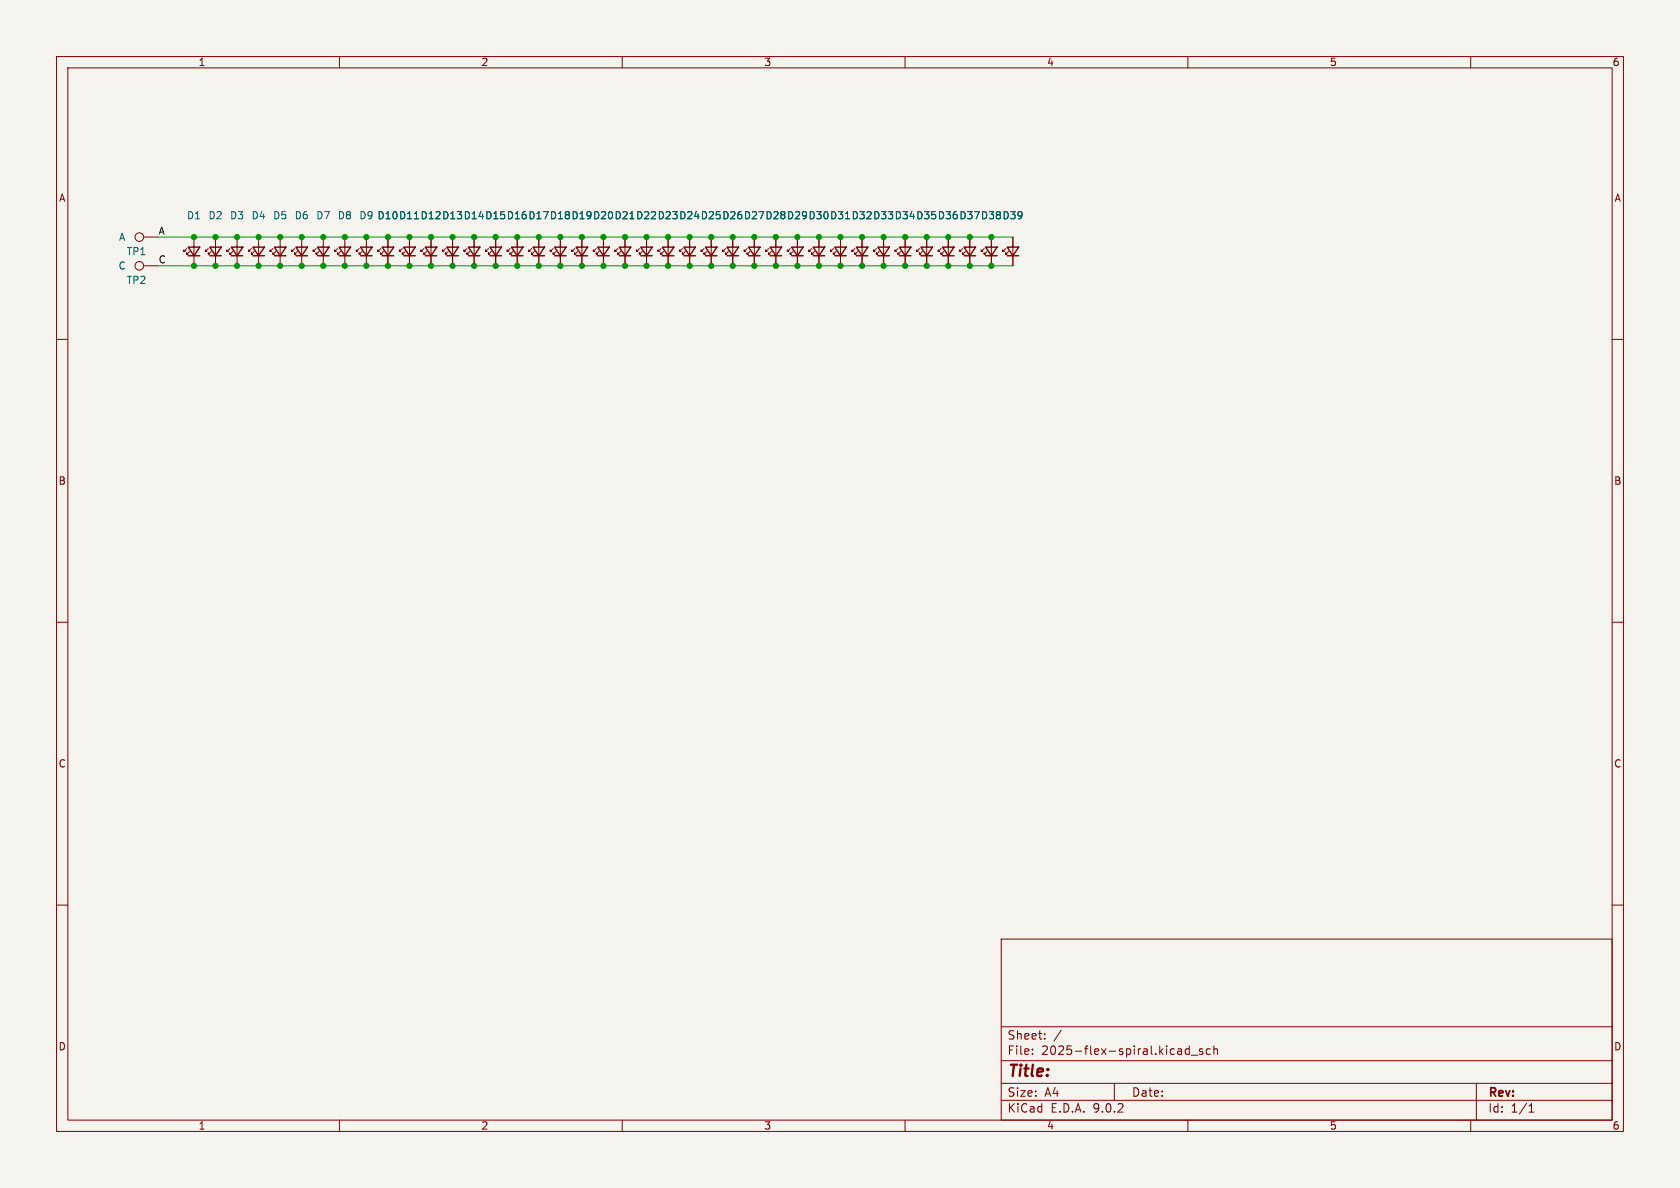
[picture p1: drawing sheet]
<svg xmlns="http://www.w3.org/2000/svg" width="297mm" height="210mm" viewBox="0 0 297 210" stroke-linecap="round" stroke-linejoin="round" font-family="sans-serif">
<path d="M0 0h297v210h-297z" fill="#f5f4ef" stroke="#f5f4ef" stroke-width=".18"/>
<g fill="none" stroke="#840000" stroke-width=".18">
<path d="M10 10h277v190h-277zM12 12h273v186h-273zM60 10v2M110 10v2M160 10v2M210 10v2M260 10v2M25.4 41.9h2.5M25.4 47h2.5M33 43.9l-.5 .6v-.3v.3h.3M33.5 44.5l-.5 .5v-.3v.3h.3M34.3 41.9v5.1"/>
<path d="M36.8 43.9l-.5 .6v-.3v.3h.3M37.3 44.5l-.5 .5v-.3v.3h.3M38.1 41.9v5.1M40.6 43.9l-.5 .6v-.3v.3h.3M41.1 44.5l-.5 .5v-.3v.3h.3M41.9 41.9v5.1M44.4 43.9l-.5 .6v-.3v.3h.3M45 44.5l-.6 .5v-.3v.3h.3M45.7 41.9v5.1M48.3 43.9l-.5 .6v-.3v.3h.2M48.8 44.5l-.5 .5v-.3v.3h.2M49.5 41.9v5.1"/>
<path d="M52.1 43.9l-.5 .6v-.3v.3h.2M52.6 44.5l-.5 .5v-.3v.3h.2M53.3 41.9v5.1M55.9 43.9l-.5 .6v-.3v.3h.2M56.4 44.5l-.5 .5v-.3v.3h.2M57.1 41.9v5.1M59.7 43.9l-.5 .6v-.3v.3h.2M60.2 44.5l-.5 .5v-.3v.3h.2M61 41.9v5.1M63.5 43.9l-.5 .6v-.3v.3h.2M64 44.5l-.5 .5v-.3v.3h.3M64.8 41.9v5.1"/>
<path d="M67.3 43.9l-.5 .6v-.3v.3h.3M67.8 44.5l-.5 .5v-.3v.3h.3M68.6 41.9v5.1M71.1 43.9l-.5 .6v-.3v.3h.3M71.6 44.5l-.5 .5v-.3v.3h.3M72.4 41.9v5.1M74.9 43.9l-.5 .6v-.3v.3h.3M75.4 44.5l-.5 .5v-.3v.3h.3M76.2 41.9v5.1M78.7 43.9l-.5 .6v-.3v.3h.3M79.2 44.5l-.5 .5v-.3v.3h.3M80 41.9v5.1"/>
<path d="M82.5 43.9l-.5 .6v-.3v.3h.3M83.1 44.5l-.6 .5v-.3v.3h.3M83.8 41.9v5.1M86.4 43.9l-.5 .6v-.3v.3h.2M86.9 44.5l-.5 .5v-.3v.3h.2M87.6 41.9v5.1M90.2 43.9l-.5 .6v-.3v.3h.2M90.7 44.5l-.5 .5v-.3v.3h.2M91.4 41.9v5.1M94 43.9l-.5 .6v-.3v.3h.2M94.5 44.5l-.5 .5v-.3v.3h.2M95.2 41.9v5.1"/>
<path d="M97.8 43.9l-.5 .6v-.3v.3h.2M98.3 44.5l-.5 .5v-.3v.3h.2M99.1 41.9v5.1M101.6 43.9l-.5 .6v-.3v.3h.2M102.1 44.5l-.5 .5v-.3v.3h.3M102.9 41.9v5.1M105.4 43.9l-.5 .6v-.3v.3h.3M105.9 44.5l-.5 .5v-.3v.3h.3M106.7 41.9v5.1M109.2 43.9l-.5 .6v-.3v.3h.3M109.7 44.5l-.5 .5v-.3v.3h.3M110.5 41.9v5.1"/>
<path d="M113 43.9l-.5 .6v-.3v.3h.3M113.5 44.5l-.5 .5v-.3v.3h.3M114.3 41.9v5.1M116.8 43.9l-.5 .6v-.3v.3h.3M117.3 44.5l-.5 .5v-.3v.3h.3M118.1 41.9v5.1M120.6 43.9l-.5 .6v-.3v.3h.3M121.2 44.5l-.6 .5v-.3v.3h.3M121.9 41.9v5.1M124.5 43.9l-.5 .6v-.3v.3h.2M125 44.5l-.5 .5v-.3v.3h.2M125.7 41.9v5.1"/>
<path d="M128.3 43.9l-.5 .6v-.3v.3h.2M128.8 44.5l-.5 .5v-.3v.3h.2M129.5 41.9v5.1M132.1 43.9l-.5 .6v-.3v.3h.2M132.6 44.5l-.5 .5v-.3v.3h.2M133.3 41.9v5.1M135.9 43.9l-.5 .6v-.3v.3h.2M136.4 44.5l-.5 .5v-.3v.3h.2M137.2 41.9v5.1M139.7 43.9l-.5 .6v-.3v.3h.2M140.2 44.5l-.5 .5v-.3v.3h.3M141 41.9v5.1"/>
<path d="M143.5 43.9l-.5 .6v-.3v.3h.3M144 44.5l-.5 .5v-.3v.3h.3M144.8 41.9v5.1M147.3 43.9l-.5 .6v-.3v.3h.3M147.8 44.5l-.5 .5v-.3v.3h.3M148.6 41.9v5.1M151.1 43.9l-.5 .6v-.3v.3h.3M151.6 44.5l-.5 .5v-.3v.3h.3M152.4 41.9v5.1M154.9 43.9l-.5 .6v-.3v.3h.3M155.4 44.5l-.5 .5v-.3v.3h.3M156.2 41.9v5.1"/>
<path d="M158.7 43.9l-.5 .6v-.3v.3h.3M159.3 44.5l-.6 .5v-.3v.3h.3M160 41.9v5.1M162.6 43.9l-.5 .6v-.3v.3h.2M163.1 44.5l-.5 .5v-.3v.3h.2M163.8 41.9v5.1M166.4 43.9l-.5 .6v-.3v.3h.2M166.9 44.5l-.5 .5v-.3v.3h.2M167.6 41.9v5.1M170.2 43.9l-.5 .6v-.3v.3h.2M170.7 44.5l-.5 .5v-.3v.3h.2M171.4 41.9v5.1"/>
<path d="M174 43.9l-.5 .6v-.3v.3h.2M174.5 44.5l-.5 .5v-.3v.3h.2M175.3 41.9v5.1M177.8 43.9l-.5 .6v-.3v.3h.2M178.3 44.5l-.5 .5v-.3v.3h.3M179.1 41.9v5.1M10 60h2M285 60h2M10 110h2M285 110h2M10 160h2M177 166h108v32h-108z"/>
<path d="M285 160h2M60 198v2M110 198v2M160 198v2M177 194.5h108M177 191.5h108M177 187.5h108M177 181.5h108M182.5 186.3v.1M182.5 185.5v.1M184.7 183.6v.1M184.7 182.8v.1"/>
<path d="M187.6 182.1l-1.3 2M197 191.5v3M208.8 185.5l.1 .9M208.9 186.3l-.2 .1M208.9 185.8h-.2M210 198v2M210.2 184.9v1.5M210.2 185.5l-.4-.1-.3 .3v.4l.2 .2h.5M210.6 186.5h1.1M212.6 185.5l-.4-.1-.2 .2 .1 .2 .5 .2v.3h-.6M214 185.5l-.5-.1-.3 .3v.4l.2 .2h.6M214.6 185.5l.2-.1 .4 .1v.9"/>
<path d="M214.6 184.9v1.5M260 198v2M261 191.5v6.5M270.3 196.6h.9M270.3 195.5l.4-.4v1.5"/>
<circle cx="24.6" cy="47" r=".76"/>
<circle cx="24.6" cy="41.9" r=".76"/>
</g>
<g fill="none" stroke="#840000" stroke-width=".25">
<path d="M33.3 43.7h2l-1 1.5zM33.3 45.2h2M37.1 43.7h2l-1 1.5zM37.1 45.2h2M40.9 43.7h2l-1 1.5zM40.9 45.2h2M44.7 43.7h2l-1 1.5zM44.7 45.2h2M48.5 43.7h2l-1 1.5zM48.5 45.2h2M52.3 43.7h2.1l-1.1 1.5zM52.3 45.2h2.1"/>
<path d="M56.1 43.7h2.1l-1.1 1.5zM56.1 45.2h2.1M59.9 43.7h2.1l-1 1.5zM59.9 45.2h2.1M63.8 43.7h2l-1 1.5zM63.8 45.2h2M67.6 43.7h2l-1 1.5zM67.6 45.2h2M71.4 43.7h2l-1 1.5zM71.4 45.2h2M75.2 43.7h2l-1 1.5zM75.2 45.2h2"/>
<path d="M79 43.7h2l-1 1.5zM79 45.2h2M82.8 43.7h2l-1 1.5zM82.8 45.2h2M86.6 43.7h2l-1 1.5zM86.6 45.2h2M90.4 43.7h2.1l-1.1 1.5zM90.4 45.2h2.1M94.2 43.7h2.1l-1.1 1.5zM94.2 45.2h2.1M98 43.7h2.1l-1 1.5zM98 45.2h2.1"/>
<path d="M101.9 43.7h2l-1 1.5zM101.9 45.2h2M105.7 43.7h2l-1 1.5zM105.7 45.2h2M109.5 43.7h2l-1 1.5zM109.5 45.2h2M113.3 43.7h2l-1 1.5zM113.3 45.2h2M117.1 43.7h2l-1 1.5zM117.1 45.2h2M120.9 43.7h2l-1 1.5zM120.9 45.2h2"/>
<path d="M124.7 43.7h2l-1 1.5zM124.7 45.2h2M128.5 43.7h2.1l-1.1 1.5zM128.5 45.2h2.1M132.3 43.7h2.1l-1.1 1.5zM132.3 45.2h2.1M136.1 43.7h2.1l-1 1.5zM136.1 45.2h2.1M140 43.7h2l-1 1.5zM140 45.2h2M143.8 43.7h2l-1 1.5zM143.8 45.2h2"/>
<path d="M147.6 43.7h2l-1 1.5zM147.6 45.2h2M151.4 43.7h2l-1 1.5zM151.4 45.2h2M155.2 43.7h2l-1 1.5zM155.2 45.2h2M159 43.7h2l-1 1.5zM159 45.2h2M162.8 43.7h2l-1 1.5zM162.8 45.2h2M166.6 43.7h2.1l-1.1 1.5zM166.6 45.2h2.1"/>
<path d="M170.4 43.7h2.1l-1.1 1.5zM170.4 45.2h2.1M174.2 43.7h2.1l-1 1.5zM174.2 45.2h2.1M178.1 43.7h2l-1 1.5zM178.1 45.2h2"/>
</g>
<path d="M27.9 47h151.2M27.9 41.9h151.2" fill="none" stroke="#009600" stroke-width=".18"/>
<g fill="#009600" stroke="#009600" stroke-width=".18">
<circle cx="110.5" cy="41.9" r=".46"/>
<circle cx="106.7" cy="47" r=".46"/>
<circle cx="110.5" cy="47" r=".46"/>
<circle cx="121.9" cy="47" r=".46"/>
<circle cx="121.9" cy="41.9" r=".46"/>
<circle cx="125.7" cy="41.9" r=".46"/>
<circle cx="137.2" cy="47" r=".46"/>
<circle cx="137.2" cy="41.9" r=".46"/>
<circle cx="118.1" cy="47" r=".46"/>
<circle cx="118.1" cy="41.9" r=".46"/>
<circle cx="125.7" cy="47" r=".46"/>
<circle cx="129.5" cy="41.9" r=".46"/>
<circle cx="129.5" cy="47" r=".46"/>
<circle cx="106.7" cy="41.9" r=".46"/>
<circle cx="102.9" cy="47" r=".46"/>
<circle cx="102.9" cy="41.9" r=".46"/>
<circle cx="133.3" cy="41.9" r=".46"/>
<circle cx="133.3" cy="47" r=".46"/>
<circle cx="114.3" cy="41.9" r=".46"/>
<circle cx="114.3" cy="47" r=".46"/>
<circle cx="38.1" cy="47" r=".46"/>
<circle cx="38.1" cy="41.9" r=".46"/>
<circle cx="34.3" cy="47" r=".46"/>
<circle cx="34.3" cy="41.9" r=".46"/>
<circle cx="41.9" cy="47" r=".46"/>
<circle cx="41.9" cy="41.9" r=".46"/>
<circle cx="148.6" cy="41.9" r=".46"/>
<circle cx="152.4" cy="47" r=".46"/>
<circle cx="148.6" cy="47" r=".46"/>
<circle cx="141" cy="47" r=".46"/>
<circle cx="141" cy="41.9" r=".46"/>
<circle cx="152.4" cy="41.9" r=".46"/>
<circle cx="144.8" cy="47" r=".46"/>
<circle cx="144.8" cy="41.9" r=".46"/>
<circle cx="160" cy="47" r=".46"/>
<circle cx="160" cy="41.9" r=".46"/>
<circle cx="156.2" cy="41.9" r=".46"/>
<circle cx="156.2" cy="47" r=".46"/>
<circle cx="167.6" cy="47" r=".46"/>
<circle cx="163.8" cy="41.9" r=".46"/>
<circle cx="167.6" cy="41.9" r=".46"/>
<circle cx="171.4" cy="41.9" r=".46"/>
<circle cx="171.4" cy="47" r=".46"/>
<circle cx="175.3" cy="41.9" r=".46"/>
<circle cx="175.3" cy="47" r=".46"/>
<circle cx="163.8" cy="47" r=".46"/>
<circle cx="68.6" cy="41.9" r=".46"/>
<circle cx="72.4" cy="41.9" r=".46"/>
<circle cx="72.4" cy="47" r=".46"/>
<circle cx="80" cy="47" r=".46"/>
<circle cx="76.2" cy="41.9" r=".46"/>
<circle cx="76.2" cy="47" r=".46"/>
<circle cx="80" cy="41.9" r=".46"/>
<circle cx="68.6" cy="47" r=".46"/>
<circle cx="57.1" cy="41.9" r=".46"/>
<circle cx="53.3" cy="41.9" r=".46"/>
<circle cx="57.1" cy="47" r=".46"/>
<circle cx="64.8" cy="41.9" r=".46"/>
<circle cx="61" cy="41.9" r=".46"/>
<circle cx="64.8" cy="47" r=".46"/>
<circle cx="49.5" cy="47" r=".46"/>
<circle cx="49.5" cy="41.9" r=".46"/>
<circle cx="45.7" cy="41.9" r=".46"/>
<circle cx="45.7" cy="47" r=".46"/>
<circle cx="61" cy="47" r=".46"/>
<circle cx="53.3" cy="47" r=".46"/>
<circle cx="91.4" cy="41.9" r=".46"/>
<circle cx="95.2" cy="41.9" r=".46"/>
<circle cx="95.2" cy="47" r=".46"/>
<circle cx="91.4" cy="47" r=".46"/>
<circle cx="83.8" cy="41.9" r=".46"/>
<circle cx="87.6" cy="41.9" r=".46"/>
<circle cx="83.8" cy="47" r=".46"/>
<circle cx="99.1" cy="47" r=".46"/>
<circle cx="99.1" cy="41.9" r=".46"/>
<circle cx="87.6" cy="47" r=".46"/>
</g>
<text font-size="2.8" fill="#840000" x="178" y="190.9">Title:</text>
<g font-size="2.1" fill="#840000">
<text x="178" y="184">Sheet:</text>
<text x="178" y="186.7">File:</text>
<text x="184.1" y="186.7">2025-flex-spiral.kicad_sch</text>
<text x="178" y="196.9">KiCad</text>
<text x="178" y="194.1">Size:</text>
<text x="184.7" y="194.1">A4</text>
<text x="185.7" y="196.9">E.D.A.</text>
<text x="193.3" y="196.9">9.0.2</text>
<text x="200" y="194.1">Date:</text>
<text x="263" y="194.3">Rev:</text>
<text x="263" y="196.9">Id:</text>
<text x="267.1" y="196.9">1/1</text>
</g>
<g font-size="1.8" fill="#840000">
<text x="35" y="11.9">1</text>
<text x="85" y="11.9">2</text>
<text x="135" y="11.9">3</text>
<text x="185" y="11.9">4</text>
<text x="235" y="11.9">5</text>
<text x="285" y="11.9">6</text>
<text x="10.3" y="35.9">A</text>
<text x="285.3" y="35.9">A</text>
<text x="10.3" y="85.9">B</text>
<text x="285.3" y="85.9">B</text>
<text x="10.3" y="135.9">C</text>
<text x="285.3" y="135.9">C</text>
<text x="10.3" y="185.9">D</text>
<text x="285.3" y="185.9">D</text>
<text x="35" y="199.9">1</text>
<text x="85" y="199.9">2</text>
<text x="135" y="199.9">3</text>
<text x="185" y="199.9">4</text>
<text x="235" y="199.9">5</text>
<text x="285" y="199.9">6</text>
</g>
<g font-size="1.8" fill="#0f0f0f">
<text x="27.9" y="41.6">A</text>
<text x="27.9" y="46.6">C</text>
</g>
<g font-size="1.8" fill="#006464">
<text x="32.9" y="39">D1</text>
<text x="36.8" y="39">D2</text>
<text x="40.6" y="39">D3</text>
<text x="44.4" y="39">D4</text>
<text x="48.2" y="39">D5</text>
<text x="52" y="39">D6</text>
<text x="55.8" y="39">D7</text>
<text x="59.6" y="39">D8</text>
<text x="63.4" y="39">D9 D10 D11 D12 D13 D14 D15 D16 D17 D18 D19 D20 D21 D22 D23 D24 D25 D26 D27 D28 D29 D30 D31 D32 D33 D34 D35 D36 D37 D38 D39</text>
<text x="66.6" y="39">D10 D11 D12 D13 D14 D15 D16 D17 D18 D19</text>
<text x="108.5" y="39">D21 D22 D23 D24 D25 D26 D27 D28 D29 D30 D31 D32 D33 D34 D35 D36 D37 D38 D39</text>
<text x="20.9" y="47.9">C</text>
<text x="20.9" y="42.8">A</text>
<text x="22.3" y="45.3">TP1</text>
<text x="22.3" y="50.4">TP2</text>
</g>
</svg>
